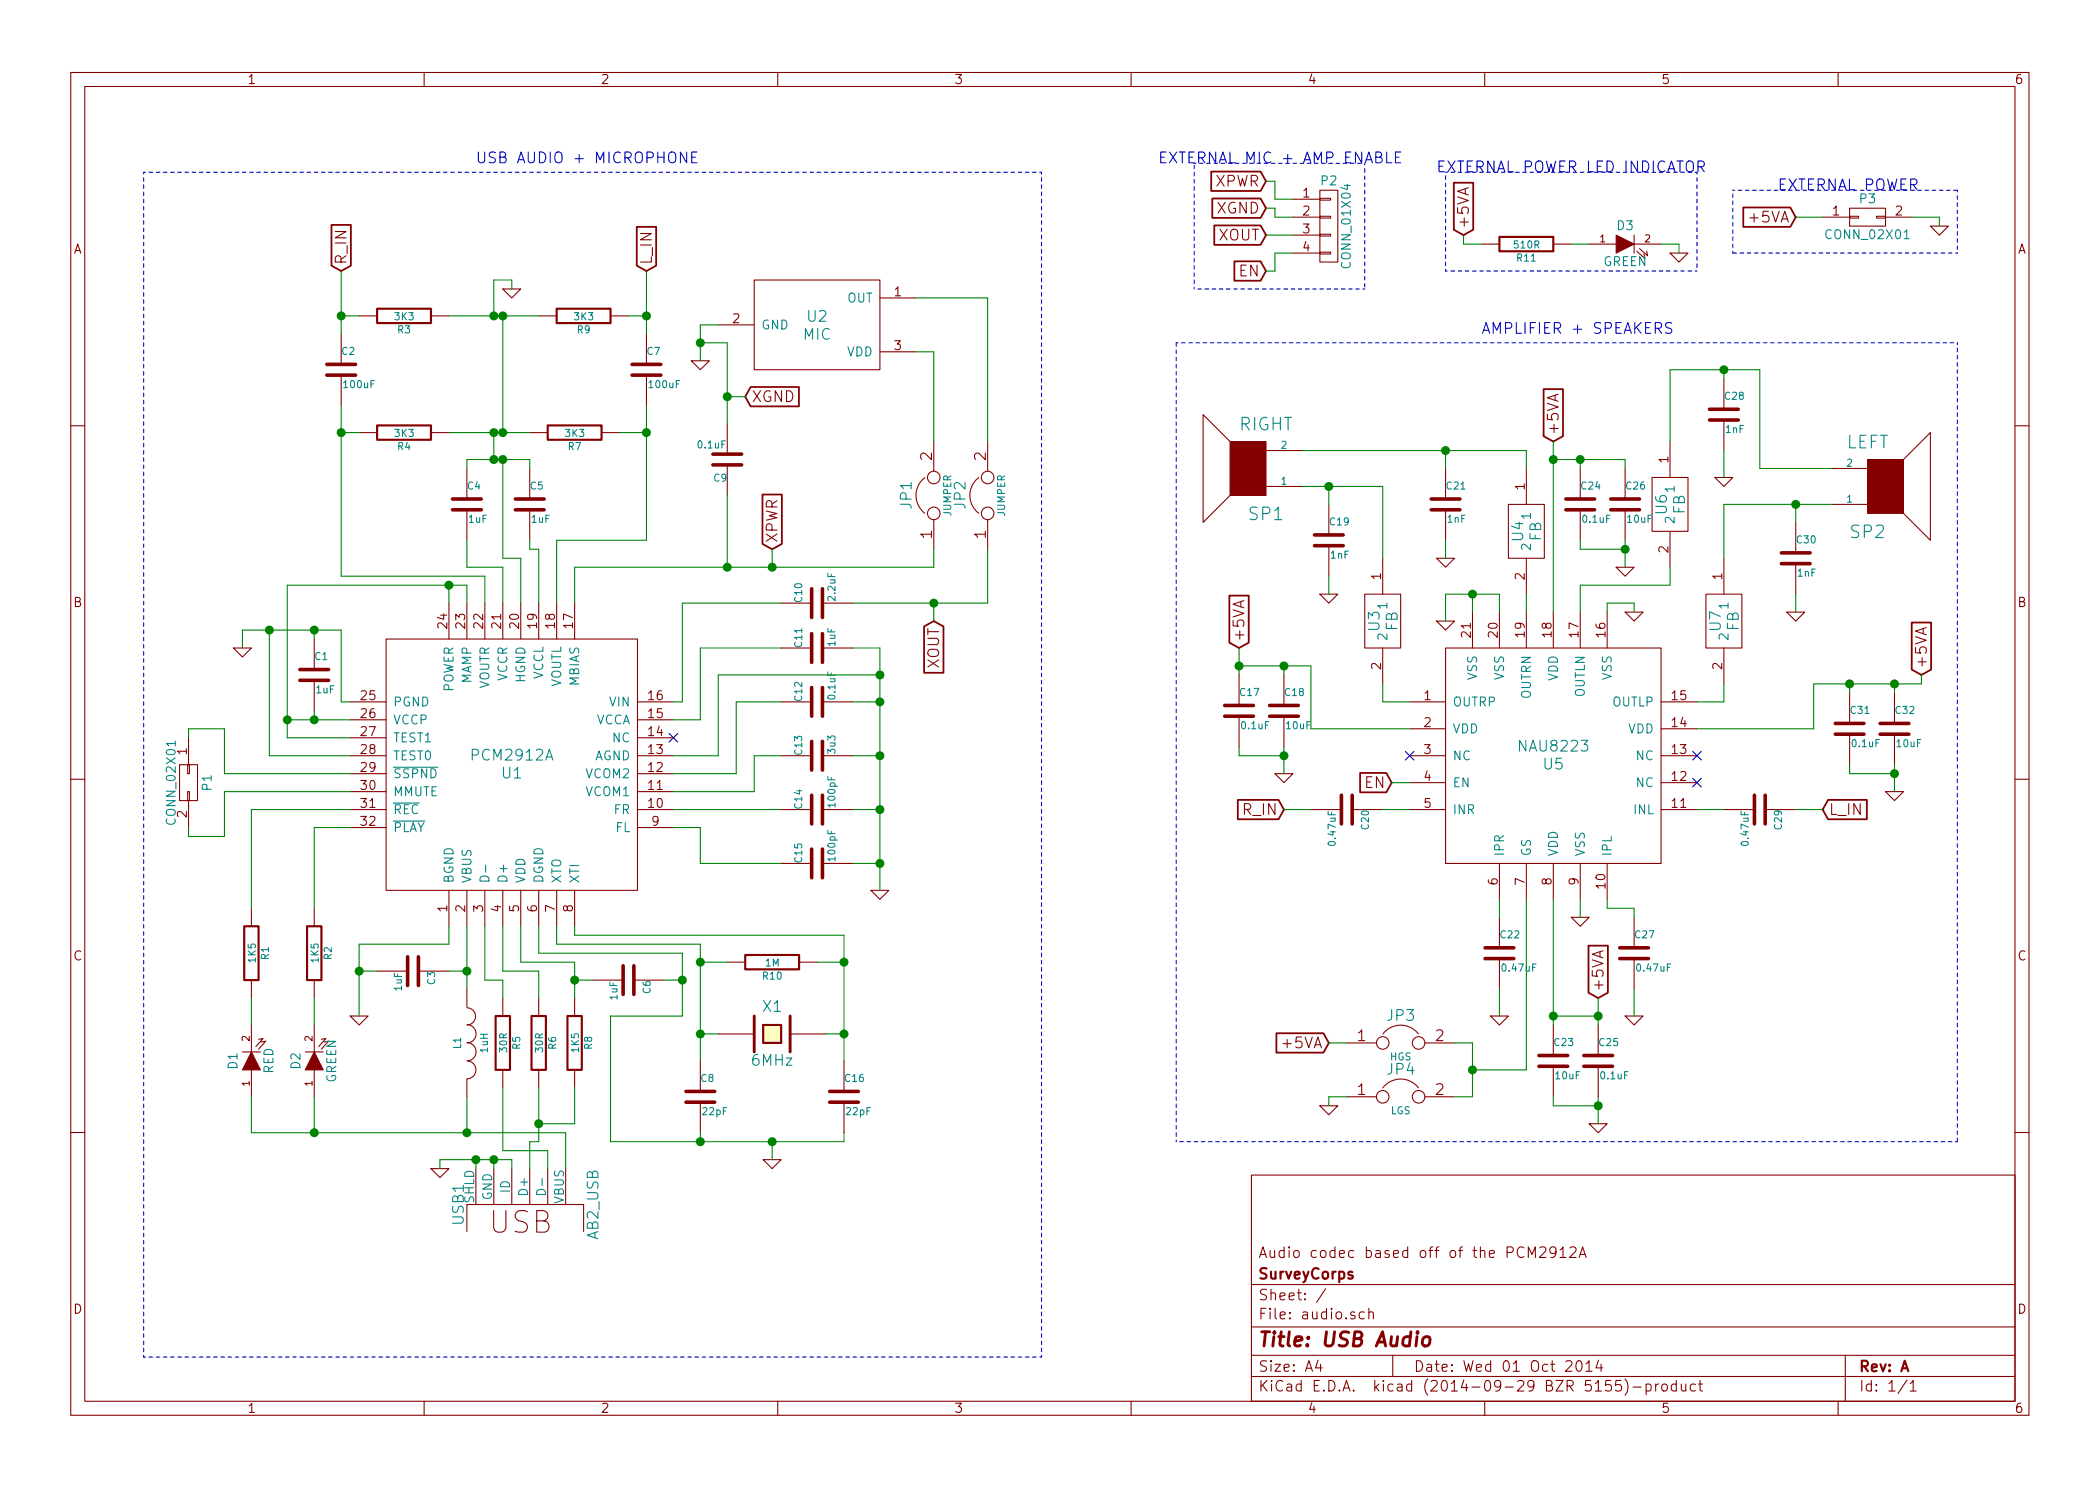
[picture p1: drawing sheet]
EESchema Schematic File Version 2
LIBS:power
LIBS:device
LIBS:transistors
LIBS:conn
LIBS:linear
LIBS:regul
LIBS:74xx
LIBS:cmos4000
LIBS:adc-dac
LIBS:memory
LIBS:xilinx
LIBS:special
LIBS:microcontrollers
LIBS:dsp
LIBS:microchip
LIBS:analog_switches
LIBS:motorola
LIBS:texas
LIBS:intel
LIBS:audio
LIBS:interface
LIBS:digital-audio
LIBS:philips
LIBS:display
LIBS:cypress
LIBS:siliconi
LIBS:opto
LIBS:atmel
LIBS:contrib
LIBS:valves
LIBS:ab2_usb
LIBS:audio-cache
EELAYER 25 0
EELAYER END
$Descr A4 11693 8268
encoding utf-8
Sheet 1 1
Title "USB Audio"
Date "Wed 01 Oct 2014"
Rev "A"
Comp "SurveyCorps"
Comment1 "Audio codec based off of the PCM2912A"
Comment2 ""
Comment3 ""
Comment4 ""
$EndDescr
$Comp
L NAU8223 U5
U 1 1
P 8650 4200
F 0 "U5" H 8650 4150 60  0000 C CNN
F 1 "NAU8223" H 8650 4250 60  0000 C CNN
F 2 "MIC:QFN20" H 8650 4200 60  0001 C CNN
F 3 "" H 8650 4200 60  0000 C CNN
	1    8650 4200
	1    0    0    -1  
$EndComp
$Comp
L SPEAKER SP1
U 1 1
P 6950 2600
F 0 "SP1" H 6850 2850 70  0000 C CNN
F 1 "RIGHT" H 6850 2350 70  0000 C CNN
F 2 "Connect:PINHEAD1-2" H 6950 2600 60  0001 C CNN
F 3 "" H 6950 2600 60  0000 C CNN
	1    6950 2600
	-1   0    0    1   
$EndComp
$Comp
L SPEAKER SP2
U 1 1
P 10500 2700
F 0 "SP2" H 10400 2950 70  0000 C CNN
F 1 "LEFT" H 10400 2450 70  0000 C CNN
F 2 "Connect:PINHEAD1-2" H 10500 2700 60  0001 C CNN
F 3 "" H 10500 2700 60  0000 C CNN
	1    10500 2700
	1    0    0    1   
$EndComp
$Comp
L FB U3
U 1 1
P 7700 3450
F 0 "U3" H 7700 3400 60  0000 C CNN
F 1 "FB" H 7700 3500 60  0000 C CNN
F 2 "MIC:FB-28F0121" H 7700 3450 60  0001 C CNN
F 3 "" H 7700 3450 60  0000 C CNN
	1    7700 3450
	0    1    1    0   
$EndComp
$Comp
L FB U7
U 1 1
P 9600 3450
F 0 "U7" H 9600 3400 60  0000 C CNN
F 1 "FB" H 9600 3500 60  0000 C CNN
F 2 "MIC:FB-28F0121" H 9600 3450 60  0001 C CNN
F 3 "" H 9600 3450 60  0000 C CNN
	1    9600 3450
	0    1    1    0   
$EndComp
$Comp
L FB U4
U 1 1
P 8500 2950
F 0 "U4" H 8500 2900 60  0000 C CNN
F 1 "FB" H 8500 3000 60  0000 C CNN
F 2 "MIC:FB-28F0121" H 8500 2950 60  0001 C CNN
F 3 "" H 8500 2950 60  0000 C CNN
	1    8500 2950
	0    1    1    0   
$EndComp
$Comp
L FB U6
U 1 1
P 9300 2800
F 0 "U6" H 9300 2750 60  0000 C CNN
F 1 "FB" H 9300 2850 60  0000 C CNN
F 2 "MIC:FB-28F0121" H 9300 2800 60  0001 C CNN
F 3 "" H 9300 2800 60  0000 C CNN
	1    9300 2800
	0    1    1    0   
$EndComp
$Comp
L C C16
U 1 1
P 4700 6100
F 0 "C16" H 4700 6200 40  0000 L CNN
F 1 "22pF" H 4706 6015 40  0000 L CNN
F 2 "SMD_Packages:SMD-0603" H 4738 5950 30  0001 C CNN
F 3 "" H 4700 6100 60  0000 C CNN
	1    4700 6100
	1    0    0    -1  
$EndComp
$Comp
L C C8
U 1 1
P 3900 6100
F 0 "C8" H 3900 6200 40  0000 L CNN
F 1 "22pF" H 3906 6015 40  0000 L CNN
F 2 "SMD_Packages:SMD-0603" H 3938 5950 30  0001 C CNN
F 3 "" H 3900 6100 60  0000 C CNN
	1    3900 6100
	1    0    0    -1  
$EndComp
$Comp
L C C2
U 1 1
P 1900 2050
F 0 "C2" H 1900 2150 40  0000 L CNN
F 1 "100uF" H 1906 1965 40  0000 L CNN
F 2 "SMD_Packages:SMD-1206" H 1938 1900 30  0001 C CNN
F 3 "" H 1900 2050 60  0000 C CNN
	1    1900 2050
	1    0    0    -1  
$EndComp
$Comp
L C C5
U 1 1
P 2950 2800
F 0 "C5" H 2950 2900 40  0000 L CNN
F 1 "1uF" H 2956 2715 40  0000 L CNN
F 2 "SMD_Packages:SMD-0603" H 2988 2650 30  0001 C CNN
F 3 "" H 2950 2800 60  0000 C CNN
	1    2950 2800
	1    0    0    -1  
$EndComp
$Comp
L C C4
U 1 1
P 2600 2800
F 0 "C4" H 2600 2900 40  0000 L CNN
F 1 "1uF" H 2606 2715 40  0000 L CNN
F 2 "SMD_Packages:SMD-0603" H 2638 2650 30  0001 C CNN
F 3 "" H 2600 2800 60  0000 C CNN
	1    2600 2800
	1    0    0    -1  
$EndComp
$Comp
L C C20
U 1 1
P 7500 4500
F 0 "C20" H 7500 4600 40  0000 L CNN
F 1 "0.47uF" H 7506 4415 40  0000 L CNN
F 2 "SMD_Packages:SMD-0603" H 7538 4350 30  0001 C CNN
F 3 "" H 7500 4500 60  0000 C CNN
	1    7500 4500
	0    1    1    0   
$EndComp
$Comp
L C C10
U 1 1
P 4550 3350
F 0 "C10" H 4550 3450 40  0000 L CNN
F 1 "2.2uF" H 4556 3265 40  0000 L CNN
F 2 "SMD_Packages:SMD-0603" H 4588 3200 30  0001 C CNN
F 3 "" H 4550 3350 60  0000 C CNN
	1    4550 3350
	0    -1   -1   0   
$EndComp
$Comp
L C C22
U 1 1
P 8350 5300
F 0 "C22" H 8350 5400 40  0000 L CNN
F 1 "0.47uF" H 8356 5215 40  0000 L CNN
F 2 "SMD_Packages:SMD-0603" H 8388 5150 30  0001 C CNN
F 3 "" H 8350 5300 60  0000 C CNN
	1    8350 5300
	1    0    0    -1  
$EndComp
$Comp
L C C7
U 1 1
P 3600 2050
F 0 "C7" H 3600 2150 40  0000 L CNN
F 1 "100uF" H 3606 1965 40  0000 L CNN
F 2 "SMD_Packages:SMD-1206" H 3638 1900 30  0001 C CNN
F 3 "" H 3600 2050 60  0000 C CNN
	1    3600 2050
	1    0    0    -1  
$EndComp
$Comp
L C C29
U 1 1
P 9800 4500
F 0 "C29" H 9800 4600 40  0000 L CNN
F 1 "0.47uF" H 9806 4415 40  0000 L CNN
F 2 "SMD_Packages:SMD-0603" H 9838 4350 30  0001 C CNN
F 3 "" H 9800 4500 60  0000 C CNN
	1    9800 4500
	0    1    1    0   
$EndComp
$Comp
L C C19
U 1 1
P 7400 3000
F 0 "C19" H 7400 3100 40  0000 L CNN
F 1 "1nF" H 7406 2915 40  0000 L CNN
F 2 "SMD_Packages:SMD-0603" H 7438 2850 30  0001 C CNN
F 3 "" H 7400 3000 60  0000 C CNN
	1    7400 3000
	1    0    0    -1  
$EndComp
$Comp
L C C21
U 1 1
P 8050 2800
F 0 "C21" H 8050 2900 40  0000 L CNN
F 1 "1nF" H 8056 2715 40  0000 L CNN
F 2 "SMD_Packages:SMD-0603" H 8088 2650 30  0001 C CNN
F 3 "" H 8050 2800 60  0000 C CNN
	1    8050 2800
	1    0    0    -1  
$EndComp
$Comp
L C C24
U 1 1
P 8800 2800
F 0 "C24" H 8800 2900 40  0000 L CNN
F 1 "0.1uF" H 8806 2715 40  0000 L CNN
F 2 "SMD_Packages:SMD-0603" H 8838 2650 30  0001 C CNN
F 3 "" H 8800 2800 60  0000 C CNN
	1    8800 2800
	1    0    0    -1  
$EndComp
$Comp
L C C26
U 1 1
P 9050 2800
F 0 "C26" H 9050 2900 40  0000 L CNN
F 1 "10uF" H 9056 2715 40  0000 L CNN
F 2 "SMD_Packages:SMD-0603" H 9088 2650 30  0001 C CNN
F 3 "" H 9050 2800 60  0000 C CNN
	1    9050 2800
	1    0    0    -1  
$EndComp
$Comp
L C C17
U 1 1
P 6900 3950
F 0 "C17" H 6900 4050 40  0000 L CNN
F 1 "0.1uF" H 6906 3865 40  0000 L CNN
F 2 "SMD_Packages:SMD-0603" H 6938 3800 30  0001 C CNN
F 3 "" H 6900 3950 60  0000 C CNN
	1    6900 3950
	1    0    0    -1  
$EndComp
$Comp
L C C18
U 1 1
P 7150 3950
F 0 "C18" H 7150 4050 40  0000 L CNN
F 1 "10uF" H 7156 3865 40  0000 L CNN
F 2 "SMD_Packages:SMD-0603" H 7188 3800 30  0001 C CNN
F 3 "" H 7150 3950 60  0000 C CNN
	1    7150 3950
	1    0    0    -1  
$EndComp
$Comp
L C C30
U 1 1
P 10000 3100
F 0 "C30" H 10000 3200 40  0000 L CNN
F 1 "1nF" H 10006 3015 40  0000 L CNN
F 2 "SMD_Packages:SMD-0603" H 10038 2950 30  0001 C CNN
F 3 "" H 10000 3100 60  0000 C CNN
	1    10000 3100
	1    0    0    -1  
$EndComp
$Comp
L C C28
U 1 1
P 9600 2300
F 0 "C28" H 9600 2400 40  0000 L CNN
F 1 "1nF" H 9606 2215 40  0000 L CNN
F 2 "SMD_Packages:SMD-0603" H 9638 2150 30  0001 C CNN
F 3 "" H 9600 2300 60  0000 C CNN
	1    9600 2300
	1    0    0    -1  
$EndComp
$Comp
L C C23
U 1 1
P 8650 5900
F 0 "C23" H 8650 6000 40  0000 L CNN
F 1 "10uF" H 8656 5815 40  0000 L CNN
F 2 "SMD_Packages:SMD-0603" H 8688 5750 30  0001 C CNN
F 3 "" H 8650 5900 60  0000 C CNN
	1    8650 5900
	1    0    0    -1  
$EndComp
$Comp
L C C25
U 1 1
P 8900 5900
F 0 "C25" H 8900 6000 40  0000 L CNN
F 1 "0.1uF" H 8906 5815 40  0000 L CNN
F 2 "SMD_Packages:SMD-0603" H 8938 5750 30  0001 C CNN
F 3 "" H 8900 5900 60  0000 C CNN
	1    8900 5900
	1    0    0    -1  
$EndComp
$Comp
L C C27
U 1 1
P 9100 5300
F 0 "C27" H 9100 5400 40  0000 L CNN
F 1 "0.47uF" H 9106 5215 40  0000 L CNN
F 2 "SMD_Packages:SMD-0603" H 9138 5150 30  0001 C CNN
F 3 "" H 9100 5300 60  0000 C CNN
	1    9100 5300
	1    0    0    -1  
$EndComp
$Comp
L C C31
U 1 1
P 10300 4050
F 0 "C31" H 10300 4150 40  0000 L CNN
F 1 "0.1uF" H 10306 3965 40  0000 L CNN
F 2 "SMD_Packages:SMD-0603" H 10338 3900 30  0001 C CNN
F 3 "" H 10300 4050 60  0000 C CNN
	1    10300 4050
	1    0    0    -1  
$EndComp
$Comp
L C C32
U 1 1
P 10550 4050
F 0 "C32" H 10550 4150 40  0000 L CNN
F 1 "10uF" H 10556 3965 40  0000 L CNN
F 2 "SMD_Packages:SMD-0603" H 10588 3900 30  0001 C CNN
F 3 "" H 10550 4050 60  0000 C CNN
	1    10550 4050
	1    0    0    -1  
$EndComp
$Comp
L C C15
U 1 1
P 4550 4800
F 0 "C15" H 4550 4900 40  0000 L CNN
F 1 "100pF" H 4556 4715 40  0000 L CNN
F 2 "SMD_Packages:SMD-0603" H 4588 4650 30  0001 C CNN
F 3 "" H 4550 4800 60  0000 C CNN
	1    4550 4800
	0    -1   -1   0   
$EndComp
$Comp
L C C14
U 1 1
P 4550 4500
F 0 "C14" H 4550 4600 40  0000 L CNN
F 1 "100pF" H 4556 4415 40  0000 L CNN
F 2 "SMD_Packages:SMD-0603" H 4588 4350 30  0001 C CNN
F 3 "" H 4550 4500 60  0000 C CNN
	1    4550 4500
	0    -1   -1   0   
$EndComp
$Comp
L C C13
U 1 1
P 4550 4200
F 0 "C13" H 4550 4300 40  0000 L CNN
F 1 "3u3" H 4556 4115 40  0000 L CNN
F 2 "SMD_Packages:SMD-0603" H 4588 4050 30  0001 C CNN
F 3 "" H 4550 4200 60  0000 C CNN
	1    4550 4200
	0    -1   -1   0   
$EndComp
$Comp
L C C12
U 1 1
P 4550 3900
F 0 "C12" H 4550 4000 40  0000 L CNN
F 1 "0.1uF" H 4556 3815 40  0000 L CNN
F 2 "SMD_Packages:SMD-0603" H 4588 3750 30  0001 C CNN
F 3 "" H 4550 3900 60  0000 C CNN
	1    4550 3900
	0    -1   -1   0   
$EndComp
$Comp
L C C11
U 1 1
P 4550 3600
F 0 "C11" H 4550 3700 40  0000 L CNN
F 1 "1uF" H 4556 3515 40  0000 L CNN
F 2 "SMD_Packages:SMD-0603" H 4588 3450 30  0001 C CNN
F 3 "" H 4550 3600 60  0000 C CNN
	1    4550 3600
	0    -1   -1   0   
$EndComp
$Comp
L C C3
U 1 1
P 2300 5400
F 0 "C3" H 2300 5500 40  0000 L CNN
F 1 "1uF" H 2306 5315 40  0000 L CNN
F 2 "SMD_Packages:SMD-0603" H 2338 5250 30  0001 C CNN
F 3 "" H 2300 5400 60  0000 C CNN
	1    2300 5400
	0    1    1    0   
$EndComp
$Comp
L C C6
U 1 1
P 3500 5450
F 0 "C6" H 3500 5550 40  0000 L CNN
F 1 "1uF" H 3506 5365 40  0000 L CNN
F 2 "SMD_Packages:SMD-0603" H 3538 5300 30  0001 C CNN
F 3 "" H 3500 5450 60  0000 C CNN
	1    3500 5450
	0    1    1    0   
$EndComp
$Comp
L C C1
U 1 1
P 1750 3750
F 0 "C1" H 1750 3850 40  0000 L CNN
F 1 "1uF" H 1756 3665 40  0000 L CNN
F 2 "SMD_Packages:SMD-0603" H 1788 3600 30  0001 C CNN
F 3 "" H 1750 3750 60  0000 C CNN
	1    1750 3750
	1    0    0    -1  
$EndComp
$Comp
L INDUCTOR L1
U 1 1
P 2600 5800
F 0 "L1" V 2550 5800 40  0000 C CNN
F 1 "1uH" V 2700 5800 40  0000 C CNN
F 2 "SMD_Packages:SMD-0603" H 2600 5800 60  0001 C CNN
F 3 "" H 2600 5800 60  0000 C CNN
	1    2600 5800
	1    0    0    -1  
$EndComp
$Comp
L LED D1
U 1 1
P 1400 5900
F 0 "D1" H 1400 6000 50  0000 C CNN
F 1 "RED" H 1400 5800 50  0000 C CNN
F 2 "LEDs:LED-0603" H 1400 5900 60  0001 C CNN
F 3 "" H 1400 5900 60  0000 C CNN
	1    1400 5900
	0    -1   -1   0   
$EndComp
$Comp
L LED D2
U 1 1
P 1750 5900
F 0 "D2" H 1750 6000 50  0000 C CNN
F 1 "GREEN" H 1750 5800 50  0000 C CNN
F 2 "LEDs:LED-0603" H 1750 5900 60  0001 C CNN
F 3 "" H 1750 5900 60  0000 C CNN
	1    1750 5900
	0    -1   -1   0   
$EndComp
$Comp
L R R4
U 1 1
P 2250 2400
F 0 "R4" V 2330 2400 40  0000 C CNN
F 1 "3K3" V 2257 2401 40  0000 C CNN
F 2 "SMD_Packages:SMD-0603" V 2180 2400 30  0001 C CNN
F 3 "" H 2250 2400 30  0000 C CNN
	1    2250 2400
	0    1    1    0   
$EndComp
$Comp
L R R7
U 1 1
P 3200 2400
F 0 "R7" V 3280 2400 40  0000 C CNN
F 1 "3K3" V 3207 2401 40  0000 C CNN
F 2 "SMD_Packages:SMD-0603" V 3130 2400 30  0001 C CNN
F 3 "" H 3200 2400 30  0000 C CNN
	1    3200 2400
	0    1    1    0   
$EndComp
$Comp
L R R3
U 1 1
P 2250 1750
F 0 "R3" V 2330 1750 40  0000 C CNN
F 1 "3K3" V 2257 1751 40  0000 C CNN
F 2 "SMD_Packages:SMD-0603" V 2180 1750 30  0001 C CNN
F 3 "" H 2250 1750 30  0000 C CNN
	1    2250 1750
	0    1    1    0   
$EndComp
$Comp
L R R9
U 1 1
P 3250 1750
F 0 "R9" V 3330 1750 40  0000 C CNN
F 1 "3K3" V 3257 1751 40  0000 C CNN
F 2 "SMD_Packages:SMD-0603" V 3180 1750 30  0001 C CNN
F 3 "" H 3250 1750 30  0000 C CNN
	1    3250 1750
	0    1    1    0   
$EndComp
$Comp
L R R10
U 1 1
P 4300 5350
F 0 "R10" V 4380 5350 40  0000 C CNN
F 1 "1M" V 4307 5351 40  0000 C CNN
F 2 "SMD_Packages:SMD-0603" V 4230 5350 30  0001 C CNN
F 3 "" H 4300 5350 30  0000 C CNN
	1    4300 5350
	0    1    1    0   
$EndComp
$Comp
L R R1
U 1 1
P 1400 5300
F 0 "R1" V 1480 5300 40  0000 C CNN
F 1 "1K5" V 1407 5301 40  0000 C CNN
F 2 "SMD_Packages:SMD-0603" V 1330 5300 30  0001 C CNN
F 3 "" H 1400 5300 30  0000 C CNN
	1    1400 5300
	1    0    0    -1  
$EndComp
$Comp
L R R2
U 1 1
P 1750 5300
F 0 "R2" V 1830 5300 40  0000 C CNN
F 1 "1K5" V 1757 5301 40  0000 C CNN
F 2 "SMD_Packages:SMD-0603" V 1680 5300 30  0001 C CNN
F 3 "" H 1750 5300 30  0000 C CNN
	1    1750 5300
	1    0    0    -1  
$EndComp
$Comp
L R R5
U 1 1
P 2800 5800
F 0 "R5" V 2880 5800 40  0000 C CNN
F 1 "30R" V 2807 5801 40  0000 C CNN
F 2 "SMD_Packages:SMD-0603" V 2730 5800 30  0001 C CNN
F 3 "" H 2800 5800 30  0000 C CNN
	1    2800 5800
	1    0    0    -1  
$EndComp
$Comp
L R R6
U 1 1
P 3000 5800
F 0 "R6" V 3080 5800 40  0000 C CNN
F 1 "30R" V 3007 5801 40  0000 C CNN
F 2 "SMD_Packages:SMD-0603" V 2930 5800 30  0001 C CNN
F 3 "" H 3000 5800 30  0000 C CNN
	1    3000 5800
	1    0    0    -1  
$EndComp
$Comp
L R R8
U 1 1
P 3200 5800
F 0 "R8" V 3280 5800 40  0000 C CNN
F 1 "1K5" V 3207 5801 40  0000 C CNN
F 2 "SMD_Packages:SMD-0603" V 3130 5800 30  0001 C CNN
F 3 "" H 3200 5800 30  0000 C CNN
	1    3200 5800
	1    0    0    -1  
$EndComp
$Comp
L MIC U2
U 1 1
P 4550 1800
F 0 "U2" H 4550 1750 60  0000 C CNN
F 1 "MIC" H 4550 1850 60  0000 C CNN
F 2 "MIC:MIC" H 4550 1800 60  0001 C CNN
F 3 "" H 4550 1800 60  0000 C CNN
	1    4550 1800
	-1   0    0    1   
$EndComp
$Comp
L CRYSTAL X1
U 1 1
P 4300 5750
F 0 "X1" H 4300 5900 60  0000 C CNN
F 1 "6MHz" H 4300 5600 60  0000 C CNN
F 2 "MIC:FOX6MHZ" H 4300 5750 60  0001 C CNN
F 3 "" H 4300 5750 60  0000 C CNN
	1    4300 5750
	1    0    0    -1  
$EndComp
$Comp
L GND #PWR01
U 1 1
P 2450 6500
F 0 "#PWR01" H 2450 6500 30  0001 C CNN
F 1 "GND" H 2450 6430 30  0001 C CNN
F 2 "" H 2450 6500 60  0000 C CNN
F 3 "" H 2450 6500 60  0000 C CNN
	1    2450 6500
	1    0    0    -1  
$EndComp
$Comp
L GND #PWR02
U 1 1
P 2000 5650
F 0 "#PWR02" H 2000 5650 30  0001 C CNN
F 1 "GND" H 2000 5580 30  0001 C CNN
F 2 "" H 2000 5650 60  0000 C CNN
F 3 "" H 2000 5650 60  0000 C CNN
	1    2000 5650
	1    0    0    -1  
$EndComp
$Comp
L GND #PWR03
U 1 1
P 4300 6450
F 0 "#PWR03" H 4300 6450 30  0001 C CNN
F 1 "GND" H 4300 6380 30  0001 C CNN
F 2 "" H 4300 6450 60  0000 C CNN
F 3 "" H 4300 6450 60  0000 C CNN
	1    4300 6450
	1    0    0    -1  
$EndComp
$Comp
L GND #PWR04
U 1 1
P 1350 3600
F 0 "#PWR04" H 1350 3600 30  0001 C CNN
F 1 "GND" H 1350 3530 30  0001 C CNN
F 2 "" H 1350 3600 60  0000 C CNN
F 3 "" H 1350 3600 60  0000 C CNN
	1    1350 3600
	1    0    0    -1  
$EndComp
NoConn ~ 3750 4100
$Comp
L GND #PWR05
U 1 1
P 4900 4950
F 0 "#PWR05" H 4900 4950 30  0001 C CNN
F 1 "GND" H 4900 4880 30  0001 C CNN
F 2 "" H 4900 4950 60  0000 C CNN
F 3 "" H 4900 4950 60  0000 C CNN
	1    4900 4950
	1    0    0    -1  
$EndComp
Text GLabel 1900 1500 1    60   Input ~ 0
R_IN
Text GLabel 3600 1500 1    60   Input ~ 0
L_IN
$Comp
L CONN_02X01 P1
U 1 1
P 1050 4350
F 0 "P1" H 1050 4450 50  0000 C CNN
F 1 "CONN_02X01" H 1050 4250 50  0000 C CNN
F 2 "Pin_Headers:Pin_Header_Straight_2x01" H 1050 3150 60  0001 C CNN
F 3 "" H 1050 3150 60  0000 C CNN
	1    1050 4350
	0    1    1    0   
$EndComp
$Comp
L GND #PWR06
U 1 1
P 8350 5650
F 0 "#PWR06" H 8350 5650 30  0001 C CNN
F 1 "GND" H 8350 5580 30  0001 C CNN
F 2 "" H 8350 5650 60  0000 C CNN
F 3 "" H 8350 5650 60  0000 C CNN
	1    8350 5650
	1    0    0    -1  
$EndComp
$Comp
L GND #PWR07
U 1 1
P 8900 6250
F 0 "#PWR07" H 8900 6250 30  0001 C CNN
F 1 "GND" H 8900 6180 30  0001 C CNN
F 2 "" H 8900 6250 60  0000 C CNN
F 3 "" H 8900 6250 60  0000 C CNN
	1    8900 6250
	1    0    0    -1  
$EndComp
Text GLabel 8900 5550 1    60   Input ~ 0
+5VA
$Comp
L GND #PWR08
U 1 1
P 8800 5100
F 0 "#PWR08" H 8800 5100 30  0001 C CNN
F 1 "GND" H 8800 5030 30  0001 C CNN
F 2 "" H 8800 5100 60  0000 C CNN
F 3 "" H 8800 5100 60  0000 C CNN
	1    8800 5100
	1    0    0    -1  
$EndComp
$Comp
L GND #PWR09
U 1 1
P 9100 5650
F 0 "#PWR09" H 9100 5650 30  0001 C CNN
F 1 "GND" H 9100 5580 30  0001 C CNN
F 2 "" H 9100 5650 60  0000 C CNN
F 3 "" H 9100 5650 60  0000 C CNN
	1    9100 5650
	1    0    0    -1  
$EndComp
Text GLabel 10150 4500 2    60   Input ~ 0
L_IN
Text GLabel 7150 4500 0    60   Input ~ 0
R_IN
NoConn ~ 9450 4350
NoConn ~ 9450 4200
$Comp
L GND #PWR010
U 1 1
P 9100 3400
F 0 "#PWR010" H 9100 3400 30  0001 C CNN
F 1 "GND" H 9100 3330 30  0001 C CNN
F 2 "" H 9100 3400 60  0000 C CNN
F 3 "" H 9100 3400 60  0000 C CNN
	1    9100 3400
	1    0    0    -1  
$EndComp
Text GLabel 7750 4350 0    60   Input ~ 0
EN
$Comp
L GND #PWR011
U 1 1
P 10550 4400
F 0 "#PWR011" H 10550 4400 30  0001 C CNN
F 1 "GND" H 10550 4330 30  0001 C CNN
F 2 "" H 10550 4400 60  0000 C CNN
F 3 "" H 10550 4400 60  0000 C CNN
	1    10550 4400
	1    0    0    -1  
$EndComp
Text GLabel 10700 3750 1    60   Input ~ 0
+5VA
NoConn ~ 7850 4200
$Comp
L GND #PWR012
U 1 1
P 7150 4300
F 0 "#PWR012" H 7150 4300 30  0001 C CNN
F 1 "GND" H 7150 4230 30  0001 C CNN
F 2 "" H 7150 4300 60  0000 C CNN
F 3 "" H 7150 4300 60  0000 C CNN
	1    7150 4300
	1    0    0    -1  
$EndComp
Text GLabel 6900 3600 1    60   Input ~ 0
+5VA
$Comp
L GND #PWR013
U 1 1
P 9050 3150
F 0 "#PWR013" H 9050 3150 30  0001 C CNN
F 1 "GND" H 9050 3080 30  0001 C CNN
F 2 "" H 9050 3150 60  0000 C CNN
F 3 "" H 9050 3150 60  0000 C CNN
	1    9050 3150
	1    0    0    -1  
$EndComp
Text GLabel 8650 2450 1    60   Input ~ 0
+5VA
$Comp
L GND #PWR014
U 1 1
P 7400 3300
F 0 "#PWR014" H 7400 3300 30  0001 C CNN
F 1 "GND" H 7400 3230 30  0001 C CNN
F 2 "" H 7400 3300 60  0000 C CNN
F 3 "" H 7400 3300 60  0000 C CNN
	1    7400 3300
	1    0    0    -1  
$EndComp
$Comp
L GND #PWR015
U 1 1
P 8050 3100
F 0 "#PWR015" H 8050 3100 30  0001 C CNN
F 1 "GND" H 8050 3030 30  0001 C CNN
F 2 "" H 8050 3100 60  0000 C CNN
F 3 "" H 8050 3100 60  0000 C CNN
	1    8050 3100
	1    0    0    -1  
$EndComp
$Comp
L GND #PWR016
U 1 1
P 10000 3400
F 0 "#PWR016" H 10000 3400 30  0001 C CNN
F 1 "GND" H 10000 3330 30  0001 C CNN
F 2 "" H 10000 3400 60  0000 C CNN
F 3 "" H 10000 3400 60  0000 C CNN
	1    10000 3400
	1    0    0    -1  
$EndComp
$Comp
L GND #PWR017
U 1 1
P 9600 2650
F 0 "#PWR017" H 9600 2650 30  0001 C CNN
F 1 "GND" H 9600 2580 30  0001 C CNN
F 2 "" H 9600 2650 60  0000 C CNN
F 3 "" H 9600 2650 60  0000 C CNN
	1    9600 2650
	1    0    0    -1  
$EndComp
$Comp
L JUMPER JP3
U 1 1
P 7800 5800
F 0 "JP3" H 7800 5950 60  0000 C CNN
F 1 "HGS" H 7800 5720 40  0000 C CNN
F 2 "Connect:GS2" H 7800 5800 60  0001 C CNN
F 3 "" H 7800 5800 60  0000 C CNN
	1    7800 5800
	1    0    0    -1  
$EndComp
$Comp
L JUMPER JP4
U 1 1
P 7800 6100
F 0 "JP4" H 7800 6250 60  0000 C CNN
F 1 "LGS" H 7800 6020 40  0000 C CNN
F 2 "Connect:GS2" H 7800 6100 60  0001 C CNN
F 3 "" H 7800 6100 60  0000 C CNN
	1    7800 6100
	1    0    0    -1  
$EndComp
$Comp
L GND #PWR018
U 1 1
P 7400 6150
F 0 "#PWR018" H 7400 6150 30  0001 C CNN
F 1 "GND" H 7400 6080 30  0001 C CNN
F 2 "" H 7400 6150 60  0000 C CNN
F 3 "" H 7400 6150 60  0000 C CNN
	1    7400 6150
	1    0    0    -1  
$EndComp
Text GLabel 7400 5800 0    60   Input ~ 0
+5VA
$Comp
L CONN_02X01 P3
U 1 1
P 10400 1200
F 0 "P3" H 10400 1300 50  0000 C CNN
F 1 "CONN_02X01" H 10400 1100 50  0000 C CNN
F 2 "Pin_Headers:Pin_Header_Straight_2x01" H 10400 0   60  0001 C CNN
F 3 "" H 10400 0   60  0000 C CNN
	1    10400 1200
	1    0    0    -1  
$EndComp
Text GLabel 10000 1200 0    60   Input ~ 0
+5VA
$Comp
L GND #PWR019
U 1 1
P 10800 1250
F 0 "#PWR019" H 10800 1250 30  0001 C CNN
F 1 "GND" H 10800 1180 30  0001 C CNN
F 2 "" H 10800 1250 60  0000 C CNN
F 3 "" H 10800 1250 60  0000 C CNN
	1    10800 1250
	1    0    0    -1  
$EndComp
$Comp
L GND #PWR020
U 1 1
P 2850 1600
F 0 "#PWR020" H 2850 1600 30  0001 C CNN
F 1 "GND" H 2850 1530 30  0001 C CNN
F 2 "" H 2850 1600 60  0000 C CNN
F 3 "" H 2850 1600 60  0000 C CNN
	1    2850 1600
	1    0    0    -1  
$EndComp
Text GLabel 7050 1500 0    60   Input ~ 0
EN
Text Notes 2650 900  0    60   ~ 0
USB AUDIO + MICROPHONE
Text Notes 8250 1850 0    60   ~ 0
AMPLIFIER + SPEAKERS
Text GLabel 5200 3450 3    60   Input ~ 0
XOUT
$Comp
L CONN_01X04 P2
U 1 1
P 7400 1250
F 0 "P2" H 7400 1500 50  0000 C CNN
F 1 "CONN_01X04" V 7500 1250 50  0000 C CNN
F 2 "Pin_Headers:Pin_Header_Straight_1x04" H 7400 1250 60  0001 C CNN
F 3 "" H 7400 1250 60  0000 C CNN
	1    7400 1250
	1    0    0    -1  
$EndComp
Text GLabel 7050 1000 0    60   Input ~ 0
XPWR
Text GLabel 7050 1150 0    60   Input ~ 0
XGND
Text GLabel 7050 1300 0    60   Input ~ 0
XOUT
Text Notes 6450 900  0    60   ~ 0
EXTERNAL MIC + AMP ENABLE
Text Notes 9900 1050 0    60   ~ 0
EXTERNAL POWER
$Comp
L PCM2912A U1
U 1 1
P 2850 4250
F 0 "U1" H 2850 4200 60  0000 C CNN
F 1 "PCM2912A" H 2850 4300 60  0000 C CNN
F 2 "SMD_Packages:TQFP-32" H 2850 4250 60  0001 C CNN
F 3 "" H 2850 4250 60  0000 C CNN
	1    2850 4250
	1    0    0    -1  
$EndComp
$Comp
L GND #PWR021
U 1 1
P 8050 3450
F 0 "#PWR021" H 8050 3450 30  0001 C CNN
F 1 "GND" H 8050 3380 30  0001 C CNN
F 2 "" H 8050 3450 60  0000 C CNN
F 3 "" H 8050 3450 60  0000 C CNN
	1    8050 3450
	1    0    0    -1  
$EndComp
$Comp
L AB2_USB USB1
U 1 1
P 2900 6700
F 0 "USB1" H 2900 6350 60  0000 C CNN
F 1 "AB2_USB" H 2900 7100 60  0000 C CNN
F 2 "AB2USB:AB2_USB_MICRO_SMD" H 2900 6700 60  0001 C CNN
F 3 "" H 2900 6700 60  0000 C CNN
	1    2900 6700
	0    1    1    0   
$EndComp
Wire Wire Line
	2450 6500 2450 6450
Wire Wire Line
	2650 6450 2650 6500
Wire Wire Line
	2450 6450 2850 6450
Wire Wire Line
	2000 5250 2000 5650
Wire Wire Line
	2000 5400 2100 5400
Wire Wire Line
	2000 5250 2500 5250
Wire Wire Line
	2500 5250 2500 5150
Connection ~ 2000 5400
Wire Wire Line
	2500 5400 2600 5400
Wire Wire Line
	2600 5150 2600 5500
Connection ~ 2600 5400
Wire Wire Line
	2700 5150 2700 5450
Wire Wire Line
	2700 5450 2800 5450
Wire Wire Line
	2800 5450 2800 5550
Wire Wire Line
	2800 5150 2800 5400
Wire Wire Line
	2800 5400 3000 5400
Wire Wire Line
	3000 5400 3000 5550
Wire Wire Line
	2900 5150 2900 5350
Wire Wire Line
	2900 5350 3200 5350
Wire Wire Line
	3200 5350 3200 5550
Wire Wire Line
	3300 5450 3200 5450
Connection ~ 3200 5450
Wire Wire Line
	3000 5150 3000 5300
Wire Wire Line
	3000 5300 3800 5300
Wire Wire Line
	3800 5300 3800 5650
Wire Wire Line
	3800 5450 3700 5450
Wire Wire Line
	3200 6050 3200 6250
Wire Wire Line
	3200 6250 3000 6250
Connection ~ 3000 6250
Wire Wire Line
	3800 5650 3400 5650
Connection ~ 3800 5450
Wire Wire Line
	3100 5150 3100 5250
Wire Wire Line
	3100 5250 3900 5250
Wire Wire Line
	3900 5250 3900 5900
Wire Wire Line
	3900 5350 4050 5350
Wire Wire Line
	3900 5750 4000 5750
Connection ~ 3900 5350
Wire Wire Line
	3200 5150 3200 5200
Wire Wire Line
	3200 5200 4700 5200
Wire Wire Line
	4700 5200 4700 5900
Wire Wire Line
	4700 5350 4550 5350
Wire Wire Line
	4700 5750 4600 5750
Connection ~ 4700 5350
Connection ~ 3900 5750
Connection ~ 4700 5750
Wire Wire Line
	3400 6350 4700 6350
Wire Wire Line
	4700 6350 4700 6300
Wire Wire Line
	3900 6300 3900 6350
Connection ~ 3900 6350
Wire Wire Line
	4300 6350 4300 6450
Connection ~ 4300 6350
Wire Wire Line
	1400 6100 1400 6300
Wire Wire Line
	1400 6300 3150 6300
Wire Wire Line
	1750 6100 1750 6300
Connection ~ 1750 6300
Wire Wire Line
	1400 5550 1400 5700
Wire Wire Line
	1750 5550 1750 5700
Wire Wire Line
	1750 5050 1750 4600
Wire Wire Line
	1750 4600 1950 4600
Wire Wire Line
	1400 5050 1400 4500
Wire Wire Line
	1400 4500 1950 4500
Wire Wire Line
	1950 3900 1900 3900
Wire Wire Line
	1900 3900 1900 3500
Wire Wire Line
	1900 3500 1350 3500
Wire Wire Line
	1750 3500 1750 3550
Wire Wire Line
	1600 4000 1950 4000
Wire Wire Line
	1750 4000 1750 3950
Wire Wire Line
	2600 3250 2600 3350
Wire Wire Line
	1600 3250 2600 3250
Wire Wire Line
	1600 3250 1600 4100
Wire Wire Line
	1600 4100 1950 4100
Wire Wire Line
	2500 3350 2500 3250
Connection ~ 2500 3250
Connection ~ 1600 4000
Connection ~ 1750 4000
Wire Wire Line
	1350 3500 1350 3600
Connection ~ 1750 3500
Wire Wire Line
	1500 3500 1500 4200
Wire Wire Line
	1500 4200 1950 4200
Connection ~ 1500 3500
Wire Wire Line
	3750 4600 3900 4600
Wire Wire Line
	3900 4800 4350 4800
Wire Wire Line
	3900 4600 3900 4800
Wire Wire Line
	3750 4500 4350 4500
Wire Wire Line
	3750 4400 4200 4400
Wire Wire Line
	4200 4400 4200 4200
Wire Wire Line
	4200 4200 4350 4200
Wire Wire Line
	3750 4300 4100 4300
Wire Wire Line
	4100 4300 4100 3900
Wire Wire Line
	4100 3900 4350 3900
Wire Wire Line
	3750 4000 3900 4000
Wire Wire Line
	3900 4000 3900 3600
Wire Wire Line
	3900 3600 4350 3600
Wire Wire Line
	4900 4800 4750 4800
Wire Wire Line
	4900 3600 4900 4950
Wire Wire Line
	4900 4500 4750 4500
Connection ~ 4900 4800
Wire Wire Line
	4900 4200 4750 4200
Connection ~ 4900 4500
Wire Wire Line
	4900 3900 4750 3900
Connection ~ 4900 4200
Wire Wire Line
	4900 3600 4750 3600
Connection ~ 4900 3900
Wire Wire Line
	3750 4200 4000 4200
Wire Wire Line
	4000 4200 4000 3750
Wire Wire Line
	4000 3750 4900 3750
Connection ~ 4900 3750
Wire Wire Line
	2800 3350 2800 3150
Wire Wire Line
	2800 3150 2600 3150
Wire Wire Line
	2600 3150 2600 3000
Wire Wire Line
	3000 3350 3000 3050
Wire Wire Line
	3000 3050 2950 3050
Wire Wire Line
	2950 3050 2950 3000
Wire Wire Line
	2600 2600 2600 2550
Wire Wire Line
	2600 2550 2950 2550
Wire Wire Line
	2950 2550 2950 2600
Wire Wire Line
	2900 3350 2900 3100
Wire Wire Line
	2900 3100 2800 3100
Wire Wire Line
	2800 3100 2800 2550
Connection ~ 2800 2550
Wire Wire Line
	2700 3350 2700 3200
Wire Wire Line
	2700 3200 1900 3200
Wire Wire Line
	1900 3200 1900 2250
Wire Wire Line
	1900 2400 2000 2400
Connection ~ 1900 2400
Wire Wire Line
	2500 2400 2950 2400
Wire Wire Line
	2500 1750 3000 1750
Wire Wire Line
	3500 1750 3600 1750
Wire Wire Line
	3600 1500 3600 1850
Wire Wire Line
	3600 2250 3600 3000
Wire Wire Line
	3600 2400 3450 2400
Wire Wire Line
	3100 3350 3100 3000
Wire Wire Line
	3100 3000 3600 3000
Connection ~ 3600 2400
Wire Wire Line
	2750 2550 2750 2400
Connection ~ 2750 2400
Connection ~ 2750 2550
Wire Wire Line
	2800 2400 2800 1750
Connection ~ 2800 1750
Connection ~ 2800 2400
Wire Wire Line
	3800 3350 3800 3900
Wire Wire Line
	3800 3900 3750 3900
Connection ~ 3600 1750
Wire Wire Line
	1900 1500 1900 1850
Wire Wire Line
	1900 1750 2000 1750
Connection ~ 1900 1750
Wire Wire Line
	1050 4100 1050 4050
Wire Wire Line
	1050 4050 1250 4050
Wire Wire Line
	1250 4050 1250 4300
Wire Wire Line
	1250 4300 1950 4300
Wire Wire Line
	1950 4400 1250 4400
Wire Wire Line
	1250 4400 1250 4650
Wire Wire Line
	1250 4650 1050 4650
Wire Wire Line
	1050 4650 1050 4600
Wire Wire Line
	8350 5000 8350 5100
Wire Wire Line
	8350 5500 8350 5650
Wire Wire Line
	8650 5000 8650 5700
Wire Wire Line
	8650 5650 8900 5650
Wire Wire Line
	8900 5550 8900 5700
Connection ~ 8650 5650
Wire Wire Line
	8650 6100 8650 6150
Wire Wire Line
	8650 6150 8900 6150
Wire Wire Line
	8900 6100 8900 6250
Connection ~ 8900 6150
Connection ~ 8900 5650
Wire Wire Line
	8800 5000 8800 5100
Wire Wire Line
	8950 5000 8950 5050
Wire Wire Line
	8950 5050 9100 5050
Wire Wire Line
	9100 5050 9100 5100
Wire Wire Line
	9100 5500 9100 5650
Wire Wire Line
	9450 4500 9600 4500
Wire Wire Line
	7700 4500 7850 4500
Wire Wire Line
	7300 4500 7150 4500
Wire Wire Line
	10000 4500 10150 4500
Wire Wire Line
	9100 3400 9100 3350
Wire Wire Line
	9100 3350 8950 3350
Wire Wire Line
	8950 3350 8950 3400
Wire Wire Line
	8350 3300 8350 3400
Wire Wire Line
	7750 4350 7850 4350
Wire Wire Line
	10300 4250 10300 4300
Wire Wire Line
	10300 4300 10550 4300
Wire Wire Line
	10550 4250 10550 4400
Connection ~ 10550 4300
Wire Wire Line
	10300 3850 10300 3800
Wire Wire Line
	10100 3800 10700 3800
Wire Wire Line
	10550 3800 10550 3850
Wire Wire Line
	10700 3800 10700 3750
Connection ~ 10550 3800
Wire Wire Line
	10100 3800 10100 4050
Wire Wire Line
	10100 4050 9450 4050
Connection ~ 10300 3800
Wire Wire Line
	7150 4150 7150 4300
Wire Wire Line
	7150 4200 6900 4200
Wire Wire Line
	6900 4200 6900 4150
Connection ~ 7150 4200
Wire Wire Line
	6900 3600 6900 3750
Wire Wire Line
	6900 3700 7300 3700
Wire Wire Line
	7150 3700 7150 3750
Connection ~ 6900 3700
Wire Wire Line
	7850 4050 7300 4050
Wire Wire Line
	7300 4050 7300 3700
Connection ~ 7150 3700
Wire Wire Line
	8800 2600 8800 2550
Wire Wire Line
	8650 2550 9050 2550
Wire Wire Line
	9050 2550 9050 2600
Wire Wire Line
	9050 3000 9050 3150
Wire Wire Line
	9050 3050 8800 3050
Wire Wire Line
	8800 3050 8800 3000
Connection ~ 9050 3050
Wire Wire Line
	8650 2450 8650 3400
Connection ~ 8800 2550
Connection ~ 8650 2550
Wire Wire Line
	7700 3800 7700 3900
Wire Wire Line
	7700 3900 7850 3900
Wire Wire Line
	9450 3900 9600 3900
Wire Wire Line
	9600 3900 9600 3800
Wire Wire Line
	7250 2700 7700 2700
Wire Wire Line
	7400 2700 7400 2800
Wire Wire Line
	7700 2700 7700 3100
Connection ~ 7400 2700
Wire Wire Line
	7400 3200 7400 3300
Wire Wire Line
	7250 2500 8500 2500
Wire Wire Line
	8500 2500 8500 2600
Wire Wire Line
	8500 3300 8500 3400
Wire Wire Line
	8050 3000 8050 3100
Wire Wire Line
	8050 2600 8050 2500
Connection ~ 8050 2500
Wire Wire Line
	9600 3100 9600 2800
Wire Wire Line
	9600 2800 10200 2800
Wire Wire Line
	10000 2900 10000 2800
Connection ~ 10000 2800
Wire Wire Line
	10000 3300 10000 3400
Wire Wire Line
	8800 3400 8800 3250
Wire Wire Line
	8800 3250 9300 3250
Wire Wire Line
	9300 3250 9300 3150
Wire Wire Line
	9600 2500 9600 2650
Wire Wire Line
	9300 2450 9300 2050
Wire Wire Line
	9300 2050 9800 2050
Wire Wire Line
	9600 2050 9600 2100
Wire Wire Line
	9800 2050 9800 2600
Wire Wire Line
	9800 2600 10200 2600
Connection ~ 9600 2050
Wire Wire Line
	8200 5800 8100 5800
Wire Wire Line
	8200 5800 8200 6100
Wire Wire Line
	8200 6100 8100 6100
Wire Wire Line
	8200 5950 8500 5950
Wire Wire Line
	8500 5950 8500 5000
Connection ~ 8200 5950
Wire Wire Line
	7400 6100 7500 6100
Wire Wire Line
	7400 5800 7500 5800
Wire Wire Line
	10000 1200 10150 1200
Wire Wire Line
	10650 1200 10800 1200
Wire Wire Line
	10800 1200 10800 1250
Wire Wire Line
	2750 1750 2750 1550
Wire Wire Line
	2750 1550 2850 1550
Wire Wire Line
	2850 1550 2850 1600
Connection ~ 2750 1750
Wire Notes Line
	6550 1900 10900 1900
Wire Notes Line
	10900 1900 10900 6350
Wire Notes Line
	10900 6350 6550 6350
Wire Notes Line
	6550 6350 6550 1900
Wire Notes Line
	800  950  5800 950 
Wire Notes Line
	5800 950  5800 7550
Wire Notes Line
	5800 7550 800  7550
Wire Notes Line
	800  7550 800  950 
Wire Wire Line
	7050 1000 7100 1000
Wire Wire Line
	7100 1000 7100 1100
Wire Wire Line
	7100 1100 7200 1100
Wire Wire Line
	7050 1300 7200 1300
Wire Wire Line
	7050 1500 7100 1500
Wire Wire Line
	7100 1500 7100 1400
Wire Wire Line
	7100 1400 7200 1400
Wire Wire Line
	7400 6100 7400 6150
Wire Wire Line
	7050 1150 7100 1150
Wire Wire Line
	7100 1150 7100 1200
Wire Wire Line
	7100 1200 7200 1200
Wire Notes Line
	6650 900  7600 900 
Wire Notes Line
	7600 900  7600 1600
Wire Notes Line
	7600 1600 6650 1600
Wire Notes Line
	6650 1600 6650 900 
Wire Notes Line
	9650 1050 10900 1050
Wire Notes Line
	10900 1050 10900 1400
Wire Notes Line
	10900 1400 9650 1400
Wire Notes Line
	9650 1400 9650 1050
Wire Wire Line
	8050 3450 8050 3300
Wire Wire Line
	8050 3300 8350 3300
Wire Wire Line
	8200 3400 8200 3300
Connection ~ 8200 3300
Wire Wire Line
	2750 6450 2750 6500
Connection ~ 2650 6450
Wire Wire Line
	2850 6450 2850 6500
Connection ~ 2750 6450
Wire Wire Line
	2950 6500 2950 6350
Wire Wire Line
	2950 6350 3000 6350
Wire Wire Line
	3000 6350 3000 6050
Wire Wire Line
	3050 6500 3050 6400
Wire Wire Line
	3050 6400 2800 6400
Wire Wire Line
	2800 6400 2800 6050
Wire Wire Line
	3150 6300 3150 6500
Wire Wire Line
	3400 5650 3400 6350
Wire Wire Line
	2600 6100 2600 6300
Connection ~ 2600 6300
Wire Wire Line
	3200 3350 3200 3150
Wire Wire Line
	3200 3150 5200 3150
$Comp
L GND #PWR022
U 1 1
P 3900 2000
F 0 "#PWR022" H 3900 2000 30  0001 C CNN
F 1 "GND" H 3900 1930 30  0001 C CNN
F 2 "" H 3900 2000 60  0000 C CNN
F 3 "" H 3900 2000 60  0000 C CNN
	1    3900 2000
	1    0    0    -1  
$EndComp
$Comp
L C C9
U 1 1
P 4050 2550
F 0 "C9" H 4050 2650 40  0000 L CNN
F 1 "0.1uF" H 4056 2465 40  0000 L CNN
F 2 "SMD_Packages:SMD-0603" H 4088 2400 30  0001 C CNN
F 3 "" H 4050 2550 60  0000 C CNN
	1    4050 2550
	-1   0    0    1   
$EndComp
Text GLabel 4300 3050 1    60   Input ~ 0
XPWR
$Comp
L JUMPER JP2
U 1 1
P 5500 2750
F 0 "JP2" H 5500 2900 60  0000 C CNN
F 1 "JUMPER" H 5500 2670 40  0000 C CNN
F 2 "Connect:GS2" H 5500 2750 60  0001 C CNN
F 3 "" H 5500 2750 60  0000 C CNN
	1    5500 2750
	0    -1   -1   0   
$EndComp
Wire Wire Line
	3800 3350 4350 3350
$Comp
L JUMPER JP1
U 1 1
P 5200 2750
F 0 "JP1" H 5200 2900 60  0000 C CNN
F 1 "JUMPER" H 5200 2670 40  0000 C CNN
F 2 "Connect:GS2" H 5200 2750 60  0001 C CNN
F 3 "" H 5200 2750 60  0000 C CNN
	1    5200 2750
	0    -1   -1   0   
$EndComp
Wire Wire Line
	5200 1950 5200 2450
Wire Wire Line
	5500 1650 5500 2450
Wire Wire Line
	5200 3150 5200 3050
Wire Wire Line
	4300 3050 4300 3150
Connection ~ 4300 3150
Wire Wire Line
	4750 3350 5500 3350
Wire Wire Line
	5500 3350 5500 3050
Wire Wire Line
	5500 1650 5100 1650
Wire Wire Line
	5200 1950 5100 1950
Wire Wire Line
	5200 3450 5200 3350
Connection ~ 5200 3350
Wire Wire Line
	3900 1800 3900 2000
Wire Wire Line
	3900 1800 4000 1800
Wire Wire Line
	3900 1900 4050 1900
Wire Wire Line
	4050 1900 4050 2350
Connection ~ 3900 1900
Wire Wire Line
	4050 2750 4050 3150
Connection ~ 4050 3150
Text GLabel 4150 2200 2    60   Input ~ 0
XGND
Wire Wire Line
	4150 2200 4050 2200
Connection ~ 4050 2200
$Comp
L LED D3
U 1 1
P 9050 1350
F 0 "D3" H 9050 1450 50  0000 C CNN
F 1 "GREEN" H 9050 1250 50  0000 C CNN
F 2 "LEDs:LED-0603" H 9050 1350 60  0001 C CNN
F 3 "" H 9050 1350 60  0000 C CNN
	1    9050 1350
	1    0    0    -1  
$EndComp
Text GLabel 8150 1300 1    60   Input ~ 0
+5VA
$Comp
L R R11
U 1 1
P 8500 1350
F 0 "R11" V 8580 1350 40  0000 C CNN
F 1 "510R" V 8507 1351 40  0000 C CNN
F 2 "SMD_Packages:SMD-0603" V 8430 1350 30  0001 C CNN
F 3 "" H 8500 1350 30  0000 C CNN
	1    8500 1350
	0    1    1    0   
$EndComp
$Comp
L GND #PWR023
U 1 1
P 9350 1400
F 0 "#PWR023" H 9350 1400 30  0001 C CNN
F 1 "GND" H 9350 1330 30  0001 C CNN
F 2 "" H 9350 1400 60  0000 C CNN
F 3 "" H 9350 1400 60  0000 C CNN
	1    9350 1400
	1    0    0    -1  
$EndComp
Wire Wire Line
	9250 1350 9350 1350
Wire Wire Line
	9350 1350 9350 1400
Wire Wire Line
	8750 1350 8850 1350
Wire Wire Line
	8250 1350 8150 1350
Wire Wire Line
	8150 1350 8150 1300
Wire Notes Line
	8050 950  9450 950 
Wire Notes Line
	9450 950  9450 1500
Wire Notes Line
	9450 1500 8050 1500
Wire Notes Line
	8050 1500 8050 950 
Text Notes 8000 950  0    60   ~ 0
EXTERNAL POWER LED INDICATOR
$EndSCHEMATC
